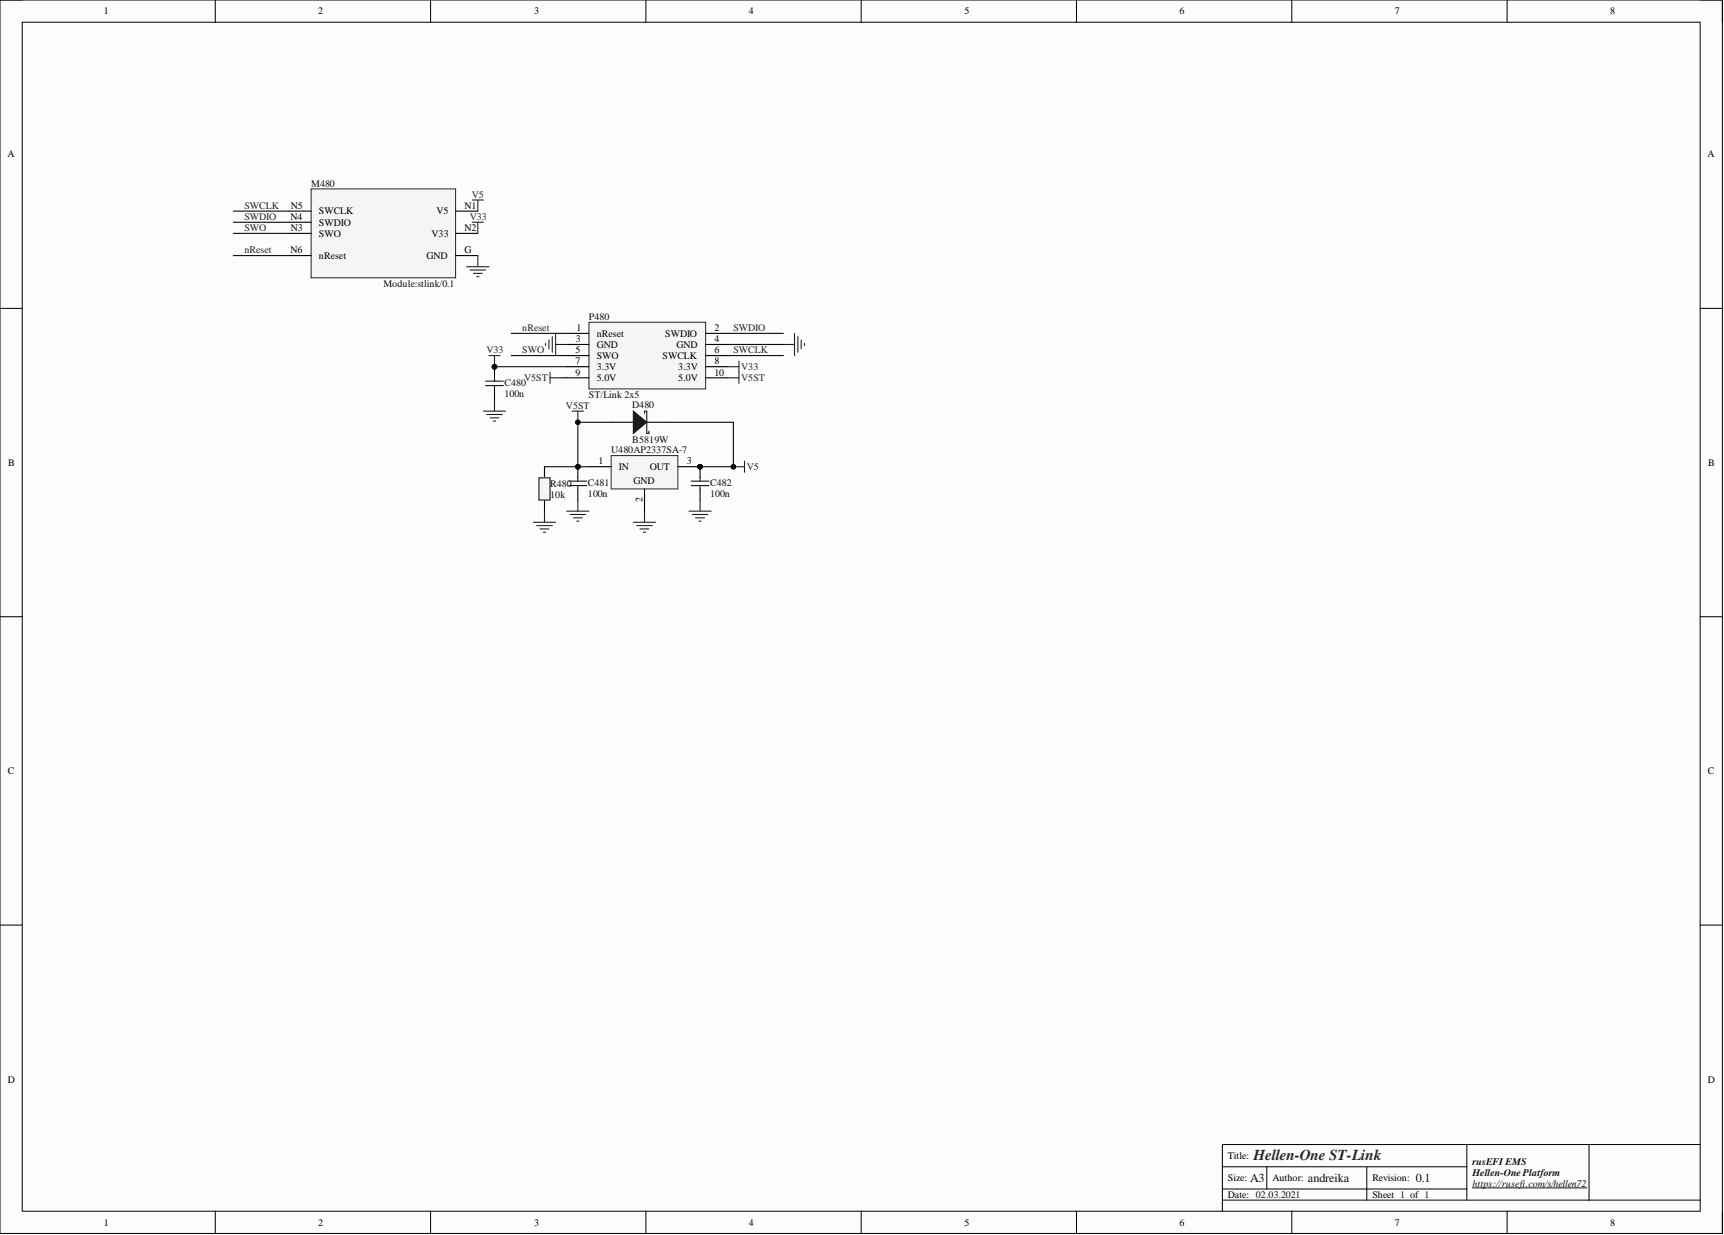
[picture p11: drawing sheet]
<svg xmlns="http://www.w3.org/2000/svg" width="393mm" height="282mm" viewBox="0 0 393 282" stroke-linecap="round" stroke-linejoin="round" font-family="sans-serif">
<path d="M0 0h393v281.5h-393z" fill-rule="evenodd" fill="#fcfcfc"/>
<path d="M0 0h393v281.5h-393z" fill="none" stroke="#000" stroke-width=".23"/>
<path d="M5.1 5.1h382.8v271.3h-382.8z" fill-rule="evenodd" fill="#fcfcfc"/>
<g fill="none" stroke="#000" stroke-width=".23">
<path d="M0 0h5.1M5.1 5.1h382.8v271.3h-382.8zM49.1 0v5.1M98.2 0v5.1M147.4 0v5.1M196.5 0v5.1M245.6 0v5.1M294.7 0v5.1M343.9 0v5.1M387.9 0h5.1v5.1M0 70.4h5.1M387.9 70.4h5.1"/>
<path d="M0 140.8h5.1M387.9 140.8h5.1M0 211.1h5.1M387.9 211.1h5.1M49.1 276.4v5.1M98.2 276.4v5.1M147.4 276.4v5.1M196.5 276.4v5.1M245.6 276.4v5.1M278.9 266.3h55.8M278.9 273.9h109M278.9 271.4h55.8"/>
<path d="M289 266.3v5.1M294.7 276.4v5.1M311.8 266.3v7.6M334.7 261.2v12.7M343.9 276.4v5.1M362.6 261.2v12.7M387.9 261.2h-109v15.2M393 276.4v5.1"/>
</g>
<path d="M335.9 271.1h26.2" fill="none" stroke="#0e0e0e" stroke-width=".23"/>
<path d="M134.4 73.5h26.6v15.3h-26.6z" fill-rule="evenodd" fill="#f5f5f5"/>
<path d="M134.4 73.5h26.6v15.3h-26.6z" fill="none" stroke="#262626" stroke-width=".23"/>
<path d="M129.3 76.1h5.1M129.3 78.6h5.1M161 76.1h5.1M161 78.6h5.1M129.3 81.2h5.1M129.3 83.7h5.1M129.3 86.2h5.1M161 81.2h5.1M161 83.7h5.1M161 86.2h5.1" fill="none" stroke="#000" stroke-width=".25"/>
<path d="M111.6 81.2h2.5M112.8 81.2v2.5" fill="none" stroke="#262626" stroke-width=".25"/>
<circle cx="112.8" cy="83.7" r=".51" fill="#0e0e0e"/>
<circle cx="112.8" cy="83.7" r=".51" fill="none" stroke="#0e0e0e" stroke-width=".23"/>
<circle cx="112.8" cy="83.7" r=".51" fill="#0e0e0e"/>
<circle cx="112.8" cy="83.7" r=".51" fill="none" stroke="#0e0e0e" stroke-width=".23"/>
<path d="M112.8 83.7v2.5M112.8 88.8v2.5" fill="none" stroke="#000" stroke-width=".25"/>
<circle cx="112.8" cy="83.7" r=".51" fill="#0e0e0e"/>
<circle cx="112.8" cy="83.7" r=".51" fill="none" stroke="#0e0e0e" stroke-width=".23"/>
<path d="M110.8 87h4.1M110.8 88h4.1M112.8 86.2v.8M112.8 88v.8" fill="none" stroke="#1c1c1c" stroke-width=".25"/>
<path d="M178.7 78.6h2.6M181.3 76.1v5.1M182 76.8v3.6M182.8 77.6v2M183.6 78.4v.5M110.3 93.8h5.1M111 94.6h3.6M111.8 95.4h2M112.6 96.1h.5M112.8 91.3v2.5M166.1 83.7h2.5M168.6 82.4v2.6" fill="none" stroke="#262626" stroke-width=".25"/>
<circle cx="159.7" cy="106.5" r=".51" fill="#0e0e0e"/>
<circle cx="159.7" cy="106.5" r=".51" fill="none" stroke="#0e0e0e" stroke-width=".23"/>
<path d="M139.4 104h15.3v7.6h-15.3z" fill-rule="evenodd" fill="#f5f5f5"/>
<path d="M139.4 104h15.3v7.6h-15.3z" fill="none" stroke="#262626" stroke-width=".23"/>
<path d="M134.4 106.5h5M147.1 111.6v5.1M154.7 106.5h5" fill="none" stroke="#000" stroke-width=".25"/>
<circle cx="159.7" cy="106.5" r=".51" fill="#0e0e0e"/>
<circle cx="159.7" cy="106.5" r=".51" fill="none" stroke="#0e0e0e" stroke-width=".23"/>
<circle cx="131.8" cy="106.5" r=".51" fill="#0e0e0e"/>
<circle cx="131.8" cy="106.5" r=".51" fill="none" stroke="#0e0e0e" stroke-width=".23"/>
<path d="M131.8 106.5v2.6" fill="none" stroke="#000" stroke-width=".25"/>
<circle cx="131.8" cy="106.5" r=".51" fill="#0e0e0e"/>
<circle cx="131.8" cy="106.5" r=".51" fill="none" stroke="#0e0e0e" stroke-width=".23"/>
<path d="M131.8 111.6v2.5" fill="none" stroke="#000" stroke-width=".25"/>
<path d="M129.8 110.8h4.1M129.8 109.8h4.1M131.8 109.1v.7M131.8 110.8v.8" fill="none" stroke="#1c1c1c" stroke-width=".25"/>
<circle cx="159.7" cy="106.5" r=".51" fill="#0e0e0e"/>
<circle cx="159.7" cy="106.5" r=".51" fill="none" stroke="#0e0e0e" stroke-width=".23"/>
<path d="M159.7 106.5v2.6" fill="none" stroke="#000" stroke-width=".25"/>
<circle cx="159.7" cy="106.5" r=".51" fill="#0e0e0e"/>
<circle cx="159.7" cy="106.5" r=".51" fill="none" stroke="#0e0e0e" stroke-width=".23"/>
<path d="M159.7 111.6v2.5" fill="none" stroke="#000" stroke-width=".25"/>
<path d="M157.7 110.8h4.1M157.7 109.8h4.1M159.7 109.1v.7M159.7 110.8v.8" fill="none" stroke="#1c1c1c" stroke-width=".25"/>
<g fill="none" stroke="#262626" stroke-width=".25">
<path d="M129.3 116.7h5.1M130.1 117.4h3.5M130.8 118.2h2.1M131.6 118.9h.5M131.8 114.1v2.6M144.5 119.2h5.1M145.3 120h3.5M147.1 116.7v2.5M157.2 116.7h5.1M158 117.4h3.5M158.7 118.2h2M159.5 118.9h.5"/>
<path d="M159.7 114.1v2.6M167.3 106.5h2.6M169.9 105.3v2.5M146 120.7h2.1M146.8 121.5h.5"/>
</g>
<circle cx="167.3" cy="106.5" r=".51" fill="#0e0e0e"/>
<circle cx="167.3" cy="106.5" r=".51" fill="none" stroke="#0e0e0e" stroke-width=".23"/>
<path d="M124.2 106.5v2.6M124.2 114.1v2.6" fill="none" stroke="#000" stroke-width=".25"/>
<path d="M123 109.1h2.5v5h-2.5z" fill-rule="evenodd" fill="#f5f5f5"/>
<path d="M123 109.1h2.5v5h-2.5z" fill="none" stroke="#1c1c1c" stroke-width=".25"/>
<path d="M139.4 96.4h5.1M147.1 96.4h5" fill="none" stroke="#000" stroke-width=".25"/>
<path d="M144.5 93.8l3.1 2.6-3.1 2.5z" fill="#1c1c1c"/>
<path d="M144.5 93.8l3.1 2.6-3.1 2.5zM147.1 94.3v-.5h.5v5.1h.5v-.5" fill="none" stroke="#1c1c1c" stroke-width=".25"/>
<path d="M125.5 85v2.5M125.5 86.2h2.5M130.6 93.8h2.5M131.8 93.8v2.6M166.1 86.2h2.5M168.6 85v2.5" fill="none" stroke="#262626" stroke-width=".25"/>
<circle cx="131.8" cy="96.4" r=".51" fill="#0e0e0e"/>
<circle cx="131.8" cy="96.4" r=".51" fill="none" stroke="#0e0e0e" stroke-width=".23"/>
<path d="M124.5 78.4v.5M125.2 77.6v2M126 76.8v3.6M126.8 76.1v5.1M126.8 78.6h2.5M121.7 119.2h5.1M122.5 120h3.5M124.2 116.7v2.5M123.2 120.7h2M124 121.5h.5" fill="none" stroke="#262626" stroke-width=".25"/>
<path d="M71 43.1h32.9v20.3h-32.9z" fill-rule="evenodd" fill="#f5f5f5"/>
<path d="M71 43.1h32.9v20.3h-32.9z" fill="none" stroke="#262626" stroke-width=".23"/>
<path d="M65.9 53.3h5.1M65.9 50.7h5.1M65.9 48.2h5.1M65.9 58.3h5.1M103.9 53.3h5.1M103.9 48.2h5.1M103.9 58.3h5.1" fill="none" stroke="#000" stroke-width=".25"/>
<path d="M107.8 50.7h2.5M107.8 45.7h2.5M109 45.7v2.5M109 50.7v2.6M109 58.3v2.6M106.5 60.9h5.1M107.2 61.6h3.6M108 62.4h2M108.8 63.2h.5" fill="none" stroke="#262626" stroke-width=".25"/>
<path d="M131.8 106.5h2.6" fill="none" stroke="#0e0e0e" stroke-width=".25"/>
<circle cx="131.8" cy="106.5" r=".51" fill="#0e0e0e"/>
<circle cx="131.8" cy="106.5" r=".51" fill="none" stroke="#0e0e0e" stroke-width=".23"/>
<path d="M53.2 58.3h12.7M53.2 53.3h12.7M53.2 50.7h12.7M53.2 48.2h12.7M112.8 83.7h16.5" fill="none" stroke="#0e0e0e" stroke-width=".25"/>
<circle cx="112.8" cy="83.7" r=".51" fill="#0e0e0e"/>
<circle cx="112.8" cy="83.7" r=".51" fill="none" stroke="#0e0e0e" stroke-width=".23"/>
<path d="M116.6 76.1h12.7M116.6 81.2h12.7M124.2 106.5h7.6" fill="none" stroke="#0e0e0e" stroke-width=".25"/>
<circle cx="131.8" cy="106.5" r=".51" fill="#0e0e0e"/>
<circle cx="131.8" cy="106.5" r=".51" fill="none" stroke="#0e0e0e" stroke-width=".23"/>
<path d="M128 86.2h1.3M139.4 96.4h-7.6v10.1" fill="none" stroke="#0e0e0e" stroke-width=".25"/>
<circle cx="131.8" cy="106.5" r=".51" fill="#0e0e0e"/>
<circle cx="131.8" cy="106.5" r=".51" fill="none" stroke="#0e0e0e" stroke-width=".23"/>
<circle cx="131.8" cy="96.4" r=".51" fill="#0e0e0e"/>
<circle cx="131.8" cy="96.4" r=".51" fill="none" stroke="#0e0e0e" stroke-width=".23"/>
<path d="M166.1 78.6h12.6M166.1 76.1h12.6M152.1 96.4h15.2v10.1h-7.6M166.1 81.2h12.6" fill="none" stroke="#0e0e0e" stroke-width=".25"/>
<circle cx="167.3" cy="106.5" r=".51" fill="#0e0e0e"/>
<circle cx="167.3" cy="106.5" r=".51" fill="none" stroke="#0e0e0e" stroke-width=".23"/>
<circle cx="159.7" cy="106.5" r=".51" fill="#0e0e0e"/>
<circle cx="159.7" cy="106.5" r=".51" fill="none" stroke="#0e0e0e" stroke-width=".23"/>
<text font-size="3.5" fill="#262626" x="286" y="264.7">Hellen-One ST-Link</text>
<g font-size="2.8" fill="#0e0e0e">
<text x="285.2" y="269.8">A3</text>
<text x="298.4" y="269.8">andreika</text>
<text x="323" y="269.8">0.1</text>
</g>
<g font-size="2.3">
<text x="23.7" y="3.3">1</text>
<text x="72.6" y="3.3">2</text>
<text x="121.9" y="3.3">3</text>
<text x="170.9" y="3.3">4</text>
<text x="220.1" y="3.3">5</text>
<text x="269.1" y="3.3">6</text>
<text x="318.3" y="3.3">7</text>
<text x="367.4" y="3.3">8</text>
<text x="1.7" y="35.9">A</text>
<text x="389.6" y="35.9">A</text>
<text x="66.3" y="47.7">N5</text>
<text x="106" y="47.7">N1</text>
<text x="66.3" y="50.2">N4</text>
<text x="66.3" y="52.8">N3</text>
<text x="72.8" y="51.5">SWDIO</text>
<text x="72.8" y="48.9">SWCLK</text>
<text x="99.6" y="48.9">V5</text>
<text x="106" y="52.8">N2</text>
<text x="66.3" y="57.8">N6</text>
<text x="72.8" y="54">SWO</text>
<text x="72.8" y="59.1">nReset</text>
<text x="97.3" y="59.1">GND</text>
<text x="98.5" y="54">V33</text>
<text x="106" y="57.8">G</text>
<text x="131.5" y="75.6">1</text>
<text x="136.1" y="76.8">nReset</text>
<text x="151.8" y="76.8">SWDIO</text>
<text x="163" y="75.6">2</text>
<text x="131.3" y="80.7">5</text>
<text x="131.3" y="83.2">7</text>
<text x="131.4" y="78.1">3</text>
<text x="136.1" y="79.4">GND</text>
<text x="136.1" y="81.9">SWO</text>
<text x="151.2" y="81.9">SWCLK</text>
<text x="154.3" y="79.4">GND</text>
<text x="163" y="78.1">4</text>
<text x="163" y="80.7">6</text>
<text x="163" y="83.2">8</text>
<text x="131.3" y="85.7">9</text>
<text x="136.1" y="84.5">3.3V</text>
<text x="136.1" y="87">5.0V</text>
<text x="154.7" y="84.5">3.3V</text>
<text x="154.7" y="87">5.0V</text>
<text x="163" y="85.7">10</text>
<text x="1.9" y="106.4">B</text>
<text x="136.6" y="106">1</text>
<text x="141.2" y="107.3">IN</text>
<text x="148.2" y="107.3">OUT</text>
<text x="156.7" y="106">3</text>
<text x="389.8" y="106.4">B</text>
<text x="144.5" y="110.6">GND</text>
<text x="146.6" y="114.6" transform="rotate(-90 146.6 114.6)">2</text>
<text x="1.8" y="176.7">C</text>
<text x="389.7" y="176.7">C</text>
<text x="1.8" y="247.1">D</text>
<text x="389.7" y="247.1">D</text>
<text x="280.2" y="264.5">Title:</text>
<text x="280.2" y="269.6">Size:</text>
<text x="290.3" y="269.6">Author:</text>
<text x="313.1" y="269.6">Revision:</text>
<text x="280.2" y="273.4">Date: 02.03.2021</text>
<text x="313.1" y="273.4">Sheet 1 of 1</text>
<text x="23.7" y="279.7">1</text>
<text x="72.6" y="279.7">2</text>
<text x="121.9" y="279.7">3</text>
<text x="170.9" y="279.7">4</text>
<text x="220.1" y="279.7">5</text>
<text x="269.1" y="279.7">6</text>
<text x="318.3" y="279.7">7</text>
<text x="367.4" y="279.7">8</text>
</g>
<g font-size="2.3" fill="#262626">
<text x="55.8" y="47.7">SWCLK</text>
<text x="107.7" y="45.1">V5</text>
<text x="55.8" y="50.2">SWDIO</text>
<text x="55.8" y="52.8">SWO</text>
<text x="107.2" y="50.2">V33</text>
<text x="55.8" y="57.8">nReset</text>
<text x="119.2" y="75.6">nReset</text>
<text x="167.3" y="75.6">SWDIO</text>
<text x="111" y="80.7">V33</text>
<text x="119.2" y="80.7">SWO</text>
<text x="167.3" y="80.7">SWCLK</text>
<text x="119.6" y="87">V5ST</text>
<text x="169.1" y="84.5">V33</text>
<text x="169.1" y="87">V5ST</text>
<text x="129.1" y="93.3">V5ST</text>
<text x="170.4" y="107.3">V5</text>
</g>
<g font-size="2.3" fill="#0e0e0e">
<text x="71" y="42.6">M480</text>
<text x="87.5" y="65.4">Module:stlink/0.1</text>
<text x="134.4" y="73">P480</text>
<text x="115.1" y="88">C480</text>
<text x="115.1" y="90.5">100n</text>
<text x="134.4" y="90.8">ST/Link 2x5</text>
<text x="144.3" y="93.1">D480</text>
<text x="144.3" y="101.2">B5819W</text>
<text x="139.4" y="103.5">U480AP2337SA-7</text>
<text x="125.5" y="111.1">R480</text>
<text x="125.5" y="113.6">10k</text>
<text x="134.1" y="110.8">C481</text>
<text x="134.1" y="113.4">100n</text>
<text x="162" y="110.8">C482</text>
<text x="162" y="113.4">100n</text>
<text x="335.9" y="268.4">Hellen-One Platform</text>
<text x="335.9" y="265.9">rusEFI EMS</text>
<text x="335.9" y="270.9">https://rusefi.com/s/hellen72</text>
</g>
</svg>
